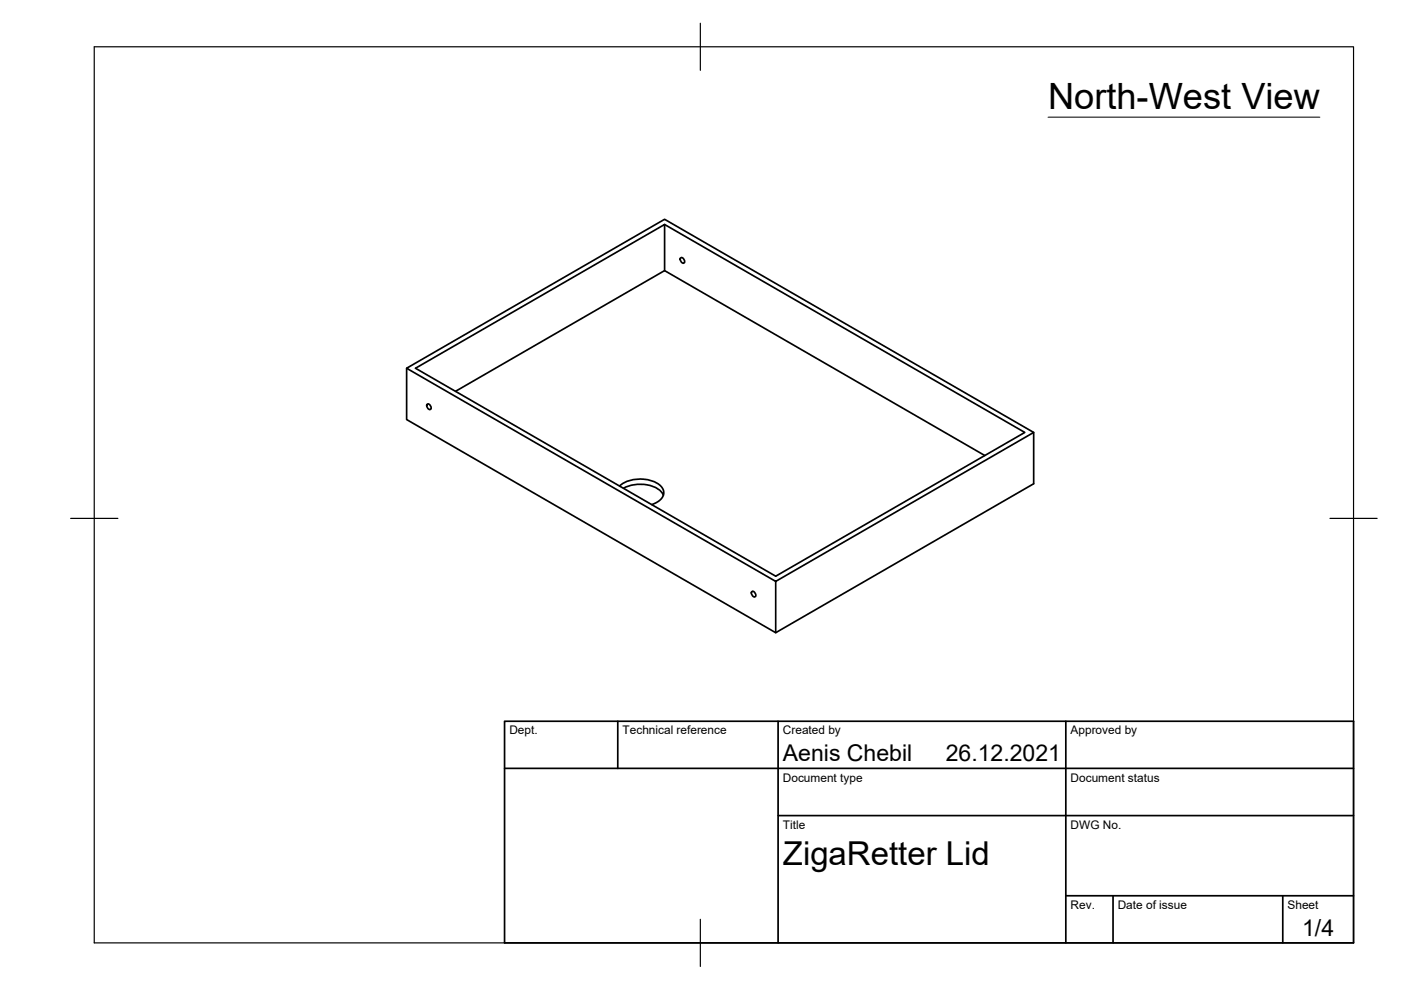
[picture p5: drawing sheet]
<svg xmlns="http://www.w3.org/2000/svg" width="297mm" height="210mm" viewBox="0 0 297 210" stroke-linecap="round" stroke-linejoin="round" font-family="sans-serif">
<!-- layer: Sichtbar -->
<path d="M140.9 47.6l76.4 44.1-52.8 30.5-76.4-44.1 52.8-30.5v9.8M144.3 54.7a.67 .67 0 0 1 .7 .3 .67 .67 0 0 1-.1 .8l-.6-.4zM86.2 78.1l54.7-31.6 78.3 45.2-54.7 31.6zM86.2 78.1v10.9l78.3 45.1 54.7-31.5v-10.9M90.5 85.7a.67 .67 0 0 1 .8 .3 .67 .67 0 0 1-.1 .8l-.6-.4zM96.6 83l44.3-25.6 67.9 39.2M131.4 103a7.2 7.2 0 0 1 8.7 0 1.99 1.99 0 0 1-.5 3.3l-1.4 .7M132.2 103.5a7.4 7.4 0 0 1 7.9 .7l.5 .8M159.4 125.5a.67 .67 0 0 1 .7 .3 .67 .67 0 0 1-.1 .8l-.6-.4zM164.5 123.3v10.8" fill="none" stroke="#000" stroke-width=".36"/>
<!-- layer: Border -->
<path d="M20 9.9h267v190h-267zM148.5 4.9v10M15 109.9h10M282 109.9h10M148.5 194.9v10" fill="none" stroke="#000" stroke-width=".25"/>
<!-- layer: TitleBlock -->
<path d="M107 152.9h180v47h-180zM131 152.9v10M165 152.9v47M226 152.9v47M107 162.9h180M165 172.9h122M226 189.9h61M236 189.9v10M272 189.9v10" fill="none" stroke="#000" stroke-width=".36"/>
<!-- layer: Annotations -->
<path d="M222.2 24.8h57.6" fill="none" stroke="#000" stroke-width=".21"/>
<text font-size="7.7" x="222.2" y="23.2">North-West View</text>
<text font-size="7" x="166" y="183.4">ZigaRetter Lid</text>
<g font-size="4.9">
<text x="166" y="161.4">Aenis Chebil</text>
<text x="200.5" y="161.4">26.12.2021</text>
<text x="276.1" y="198.6">1/4</text>
</g>
<g font-size="2.5">
<text x="108" y="155.7">Dept.</text>
<text x="132" y="155.7">Technical reference</text>
<text x="166" y="155.7">Created by</text>
<text x="227" y="155.7">Approved by</text>
<text x="166" y="165.7">Document type</text>
<text x="227" y="165.7">Document status</text>
<text x="166" y="175.7">Title</text>
<text x="227" y="175.7">DWG No.</text>
<text x="227" y="192.7">Rev.</text>
<text x="237" y="192.7">Date of issue</text>
<text x="273" y="192.7">Sheet</text>
</g>
</svg>
